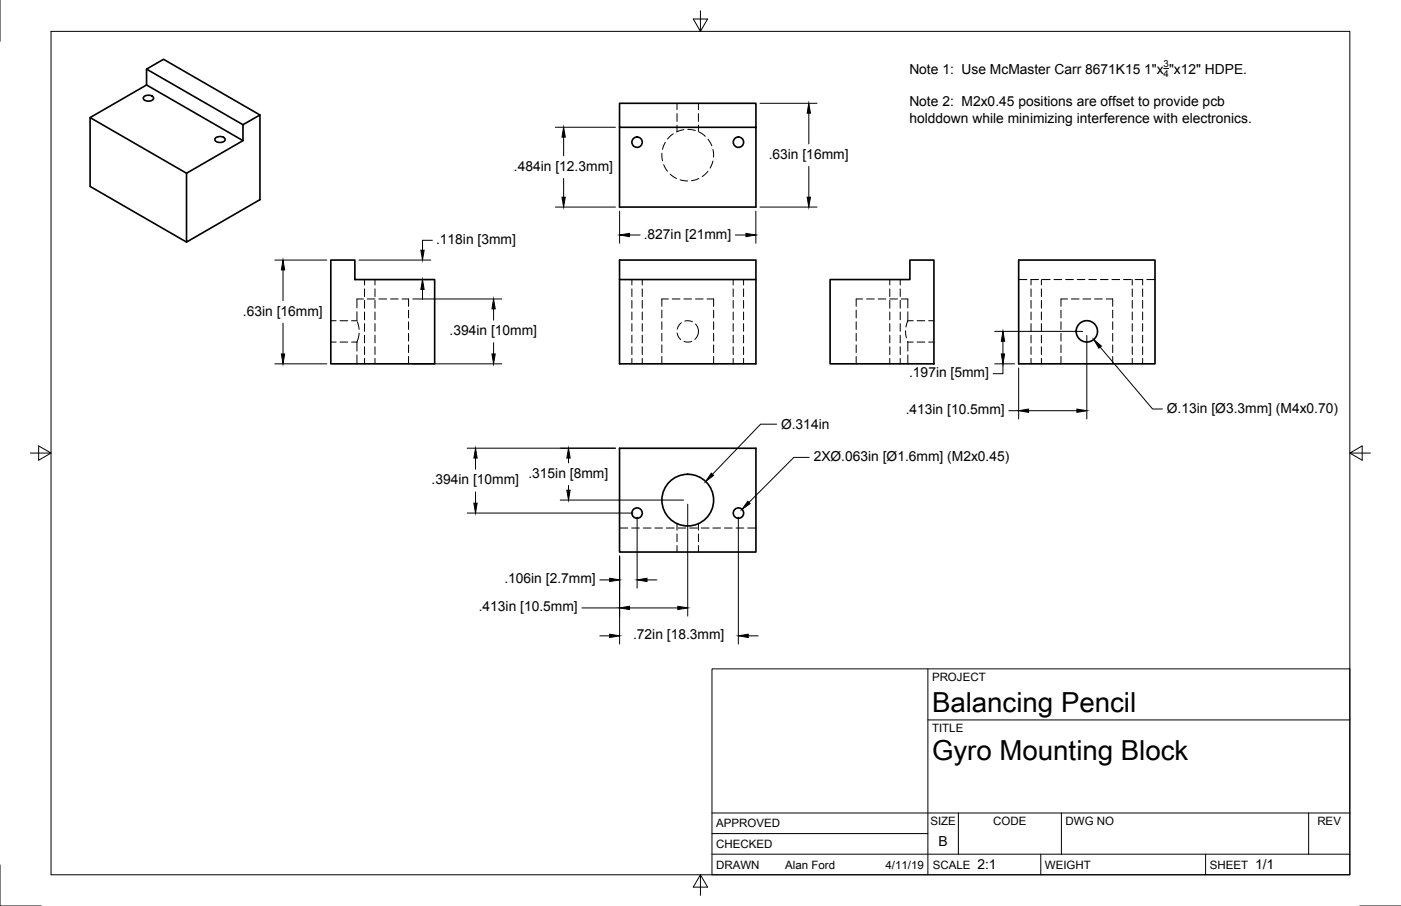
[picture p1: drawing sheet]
<svg xmlns="http://www.w3.org/2000/svg" width="432mm" height="279mm" viewBox="0 0 432 279" stroke-linecap="round" stroke-linejoin="round" font-family="sans-serif">
<!-- layer: Visible -->
<g fill="none" stroke="#000" stroke-width=".51">
<path d="M27.8 36.3l29.7 17.1M44.3 29.9a2.08 2.08 0 0 1 3 .2 1.78 1.78 0 0 1-3 .6zM45.2 21.3v4.9l-17.4 10.1v21.2l29.7 17.2M45.2 26.2l29.7 17.2M80.1 35.5l-29.7-17.2-5.2 3 29.7 17.2M190.9 39.3v24.6h42.1v-32h-42.1v7.4h42.1M57.5 53.4l17.4-10v-4.9l5.2-3v26.1l-22.6 13.1zM66.4 42.6a2.08 2.08 0 0 1 3 .3 1.78 1.78 0 0 1-3 .5zM102 80.2h7.4v6h24.6v26h-32zM190.9 80.2h42.1v32h-42.1zM190.9 86.2h42.1M255.8 86.2h24.6v-6h7.4v32h-32z"/>
<path d="M314 80.2h42v32h-42zM190.9 138.2h42.1v32h-42.1z"/>
<circle cx="196.4" cy="43.8" r="1.6"/>
<circle cx="227.6" cy="43.8" r="1.6"/>
<circle cx="335" cy="102.2" r="3.3"/>
<circle cx="196.4" cy="158.2" r="1.6"/>
<circle cx="212" cy="154.2" r="8"/>
<circle cx="227.6" cy="158.2" r="1.6"/>
</g>
<!-- layer: Hidden -->
<g fill="none" stroke="#000" stroke-width=".31">
<path d="M208.7 31.9v1.9M208.7 35v2.4M208.7 38.6v2M210.8 40l-2.3 .7M212 39.9l2.3 .4M215.3 31.9v1.9M215.3 35v2.4M215.3 38.6v2M204 47.3l.2 2.3M204.6 50.8l1.1 2M205.1 43.9l-.9 2.2M206.5 53.7l2 1.3"/>
<path d="M207.5 41.3l-1.8 1.6M209.6 55.5l2.4 .3M215.4 55l-2.3 .7M215.4 40.7l2 1.3M218.2 52.8l-1.8 1.6M218.2 42.9l1.2 2.1M219.7 46.1l.2 2.4M219.7 49.7l-.8 2.2M102 98.9h1.6M104.8 98.9h2.4M110 96.1v2.8h-1.6M110.1 99.3l.6 2.3"/>
<path d="M112 92.2h-2v2.8M112.4 86.2v1.7M112.4 89.1v2.4M112.4 92.6v2.4M112.4 96.2v2.4M112.4 99.8v2.4M113.2 92.2h2.4M115.6 86.2v1.7M115.6 89.1v2.4M115.6 92.6v2.4M115.6 96.2v2.4M115.6 99.8v2.4"/>
<path d="M116.8 92.2h2.3M120.4 92.2h2.3M123.9 92.2h2v2.3M125.9 95.7v2.3M125.9 99.2v2.4M194.8 86.2v1.7M194.8 89.1v2.4M194.8 92.6v2.4M194.8 96.2v2.4M194.8 99.8v2.4M198 86.2v1.7M198 89.1v2.4"/>
<path d="M198 92.6v2.4M198 96.2v2.4M198 99.8v2.4M204 95.7v2.3M204 99.2v2.4M206 92.2h-2v2.3M207.2 92.2h2.4M210 99.5l-.8 .9-.5 1.1M210.8 92.2h2.3M211.1 99l1.2-.1 1.1 .3M214.4 92.2h2.3M214.4 99.9l.7 1.2 .2 1.3-.4 1.2-.7 1"/>
<path d="M217.9 92.2h2v2.3M219.9 95.7v2.3M219.9 99.2v2.4M226 86.2v1.7M226 89.1v2.4M226 92.6v2.4M226 96.2v2.4M226 99.8v2.4M229.2 86.2v1.7M229.2 89.1v2.4M229.2 92.6v2.4M229.2 96.2v2.4"/>
<path d="M229.2 99.8v2.4M263.9 95.7v2.3M263.9 99.2v2.4M265.9 92.2h-2v2.3M267.1 92.2h2.4M270.7 92.2h2.3M274.2 92.2h2.4M274.2 86.2v1.7M274.2 89.1v2.4M274.2 92.6v2.4M274.2 96.2v2.4M274.2 99.8v2.4"/>
<path d="M277.5 86.2v1.7M277.5 89.1v2.4M277.5 92.6v2.4M277.5 96.2v2.4M277.5 99.8v2.4M277.8 92.2h2v2.8M279.8 98.9l-.6 1.9M279.8 98.9h1.7M279.8 96.1v2.8M282.6 98.9h2.4M286.2 98.9h1.6M314 86.2h2.5"/>
<path d="M317.7 86.2h2.4M317.8 86.2v1.7M317.8 89.1v2.4M317.8 92.6v2.4M317.8 96.2v2.4M317.8 99.8v2.4M321 86.2v1.7M321 89.1v2.4M321 92.6v2.4M321 96.2v2.4M321 99.8v2.4M321.3 86.2h2.4"/>
<path d="M324.8 86.2h2.4M327 95.7v2.3M327 99.2v2.4M328.4 86.2h2.4M329 92.2h-2v2.3M330.2 92.2h2.4M332 86.2h2.4M333.8 92.2h2.4M335.6 86.2h2.3M337.4 92.2h2.3M339.1 86.2h2.4M340.9 92.2h2v2.3"/>
<path d="M342.7 86.2h2.4M342.9 95.7v2.3M342.9 99.2v2.4M346.3 86.2h2.4M349 86.2v1.7M349 89.1v2.4M349 92.6v2.4M349 96.2v2.4M349 99.8v2.4M349.9 86.2h2.3v1.7M352.2 89.1v2.4M352.2 92.6v2.4"/>
<path d="M352.2 96.2v2.4M352.2 99.8v2.4M353.4 86.2h2.6M102 105.5h1.6M104.8 105.5h2.4M108.4 105.5h1.6M110 105.5v2.8M110 109.5v2.7M110.7 102.7l-.7 2.8M112.4 103.4v2.3M112.4 106.9v2.4M112.4 110.5v1.7"/>
<path d="M115.6 103.4v2.3M115.6 106.9v2.4M115.6 110.5v1.7M125.9 102.8v2.4M125.9 106.4v2.4M125.9 109.9v2.3M194.8 103.4v2.3M194.8 106.9v2.4M194.8 110.5v1.7M198 103.4v2.3M198 106.9v2.4M198 110.5v1.7"/>
<path d="M204 102.8v2.4M204 106.4v2.4M204 109.9v2.3M208.7 102.7l.3 .9 .8 1.1M213.2 105.3l-.9 .2-1.5-.2M219.9 102.8v2.4M219.9 106.4v2.4M219.9 109.9v2.3M226 103.4v2.3M226 106.9v2.4M226 110.5v1.7M229.2 103.4v2.3"/>
<path d="M229.2 106.9v2.4M229.2 110.5v1.7M263.9 102.8v2.4M263.9 106.4v2.4M263.9 109.9v2.3M274.2 103.4v2.3M274.2 106.9v2.4M274.2 110.5v1.7M277.5 103.4v2.3M277.5 106.9v2.4M277.5 110.5v1.7M279.1 102l.3 2.2"/>
<path d="M279.7 105.3l.1 .2M279.8 105.5h1.7M279.8 105.5v2.8M279.8 109.5v2.7M282.6 105.5h2.4M286.2 105.5h1.6M317.8 103.4v2.3M317.8 106.9v2.4M317.8 110.5v1.7M321 103.4v2.3M321 106.9v2.4M321 110.5v1.7"/>
<path d="M327 102.8v2.4M327 106.4v2.4M327 109.9v2.3M342.9 102.8v2.4M342.9 106.4v2.4M342.9 109.9v2.3M349 103.4v2.3M349 106.9v2.4M349 110.5v1.7M352.2 103.4v2.3M352.2 106.9v2.4M352.2 110.5v1.7"/>
<path d="M190.9 162.8h2.6M194.7 162.8h2.4M198.3 162.8h2.3M201.8 162.8h2.4M205.4 162.8h2.4M208.7 161.5v2M208.7 164.7v2.4M208.7 168.3v1.9M209 162.8h2.4M212.6 162.8h2.3M215.3 161.5v2M215.3 164.7v2.4"/>
<path d="M215.3 168.3v1.9M216.1 162.8h2.4M219.7 162.8h2.4M223.3 162.8h2.4M226.9 162.8h2.3M230.4 162.8h2.6"/>
</g>
<!-- layer: Border -->
<path d="M0 0v12.7M15.7 9.7h400.3v260.1h-400.3zM215.9 3.3v6.4l-2.2-3.8h4.4l-2.2 3.8M9.4 139.7h6.3l-3.8-2.2v4.4l3.8-2.2M416 139.7l3.8 2.2v-4.4l-3.8 2.2h6.4M0 266.7v12.7h12.7M215.9 269.8l2.2 3.8h-4.4l2.2-3.8v6.3M419.1 279.4h12.7" fill="none" stroke="#000" stroke-width=".31"/>
<!-- layer: Titleblock -->
<path d="M219.4 206.3h196.6v63.5h-196.6zM286 206.3v63.5M286 222h130M219.4 257.1h66.6M219.4 250.7h196.6M295.4 250.7v12.7M327.1 250.7v12.7M403.3 250.7v12.7M219.4 263.4h196.6M320.8 263.4v6.4M371.6 263.4v6.4" fill="none" stroke="#000" stroke-width=".31"/>
<!-- layer: Dimensions -->
<g fill="none" stroke="#000" stroke-width=".31">
<path d="M171.2 39.2h18.5M234.2 31.9h17.6M249.3 34.9v9.5M173.7 42.3v5.8M173.7 55v5.8M249.3 51.3v9.5M133.3 74.1h-3.1v3.1M171.2 63.9h18.5M191 65.1v9.9M194 72.5h3.3M226.7 72.5h3.2M233 65.1v9.9"/>
<path d="M234.2 63.9h17.6M84.7 80.2h16M87.2 83.2v9.5M87.2 99.7v9.5M110.6 80.2h22.2M110.6 86.2h22.2M127.2 92.2h27.5M130.2 89.3v3M152.1 95.3v3.4M84.7 112.2h16M127.2 112.2h27.5M152.1 105.7v3.5"/>
<path d="M306.6 112.2h6.1M306.6 102.2h27.1M309.1 112.2v3.1h-3M309.1 105.2v4M314 113.5v15.7M335 103.5v25.7M339.1 107l16.1 19.1h3.1M144 138.2h45.7M239.4 130.8h-5l-14.8 15.5M310.9 126.7h3.1M317 126.7h14.9M144 158.2h51.1"/>
<path d="M146.6 141.3v3.4M146.6 151.7v3.5M172.7 154.2h38M175.2 141.3v1.4M175.2 149.7v1.5M196.4 159.5v21.9M212 155.5v34.5M227.6 159.5v39.1M249.4 141.1h-4.7l-13.9 13.8M184.9 178.8h3M191 171.5v27.1M199.4 178.8h3.1"/>
<path d="M179.3 187.5h11.7M184.9 196.1h3M194 187.5h14.9M230.6 196.1h3.1"/>
</g>
<g fill="#000" stroke="#000" stroke-width=".31">
<path d="M249.3 31.9l.5 3h-1zM173.7 39.2l.5 3.1h-1zM129.7 77.2h1l-.5 3zM173.2 60.8h1l-.5 3.1zM191 72.5l3-.5v1zM229.9 72l3.1 .5-3.1 .5zM248.8 60.8h1l-.5 3.1zM87.2 80.2l.5 3h-1zM130.2 86.2l.5 3.1h-1zM152.1 92.2l.5 3.1h-1zM86.7 109.2h1l-.5 3zM151.6 109.2h1l-.5 3z"/>
<path d="M309.1 102.2l.5 3h-1zM308.6 109.2h1l-.5 3zM337.1 104.7l2.4 2-.8 .7zM314 126.7l3-.5v1zM331.9 126.2l3.1 .5-3.1 .5zM146 155.2h1.1l-.5 3zM146.6 138.2l.5 3.1h-1.1zM174.7 151.2h1l-.5 3zM175.2 138.2l.5 3.1h-1zM219.2 145.9l.8 .7-2.5 1.9zM230.5 154.6l.7 .7-2.5 1.8zM187.9 178.3l3.1 .5-3.1 .5z"/>
<path d="M196.4 178.8l3-.5v1zM187.9 195.6l3.1 .5-3.1 .5zM191 187.5l3-.5v1zM208.9 187l3.1 .5-3.1 .5zM227.6 196.1l3-.5v1z"/>
</g>
<!-- layer: Annotations -->
<path d="M358.7 21.1h1.5" fill="none" stroke="#000" stroke-width=".31"/>
<g font-size="8.5">
<text x="287.3" y="219.5">Balancing Pencil</text>
<text x="287.3" y="234.5">Gyro Mounting Block</text>
</g>
<g font-size="4.3">
<text x="280.3" y="22.7">Note 1: Use McMaster Carr 8671K15 1&quot;x &quot;x12&quot; HDPE.</text>
<text x="280.3" y="32.8">Note 2: M2x0.45 positions are offset to provide pcb</text>
<text x="280.3" y="38">holddown while minimizing interference with electronics.</text>
<text x="158.4" y="52.7">.484in [12.3mm]</text>
<text x="236.9" y="49">.63in [16mm]</text>
<text x="134.4" y="75.2">.118in [3mm]</text>
<text x="198.4" y="73.6">.827in [21mm]</text>
<text x="74.9" y="97.3">.63in [16mm]</text>
<text x="138.6" y="103.3">.394in [10mm]</text>
<text x="280.2" y="116.4">.197in [5mm]</text>
<text x="279.1" y="127.8">.413in [10.5mm]</text>
<text x="359.6" y="127.2">Ø.13in [Ø3.3mm] (M4x0.70)</text>
<text x="240.7" y="132.3">Ø.314in</text>
<text x="250.8" y="142.1">2XØ.063in [Ø1.6mm] (M2x0.45)</text>
<text x="133" y="149.3">.394in [10mm]</text>
<text x="162.9" y="147.3">.315in [8mm]</text>
<text x="155.4" y="179.9">.106in [2.7mm]</text>
<text x="147.6" y="188.6">.413in [10.5mm]</text>
<text x="195.1" y="197.2">.72in [18.3mm]</text>
<text x="289.3" y="261">B</text>
<text x="301.2" y="268.1">2:1</text>
<text x="386.8" y="268.1">1/1</text>
</g>
<g font-size="3.5">
<text x="287.3" y="210.1">PROJECT</text>
<text x="287.3" y="225.8">TITLE</text>
<text x="220.7" y="255.2">APPROVED</text>
<text x="286.7" y="254.5">SIZE</text>
<text x="306.1" y="254.5">CODE</text>
<text x="328.4" y="254.5">DWG NO</text>
<text x="406" y="254.5">REV</text>
<text x="220.7" y="261.5">CHECKED</text>
<text x="220.7" y="267.9">DRAWN</text>
<text x="242" y="267.9">Alan Ford</text>
<text x="272.9" y="267.9">4/11/19</text>
<text x="287.5" y="267.9">SCALE</text>
<text x="322.1" y="267.9">WEIGHT</text>
<text x="372.9" y="267.9">SHEET</text>
</g>
<g font-size="3">
<text x="358.6" y="20.8">3</text>
<text x="358.6" y="23.6">4</text>
</g>
</svg>
